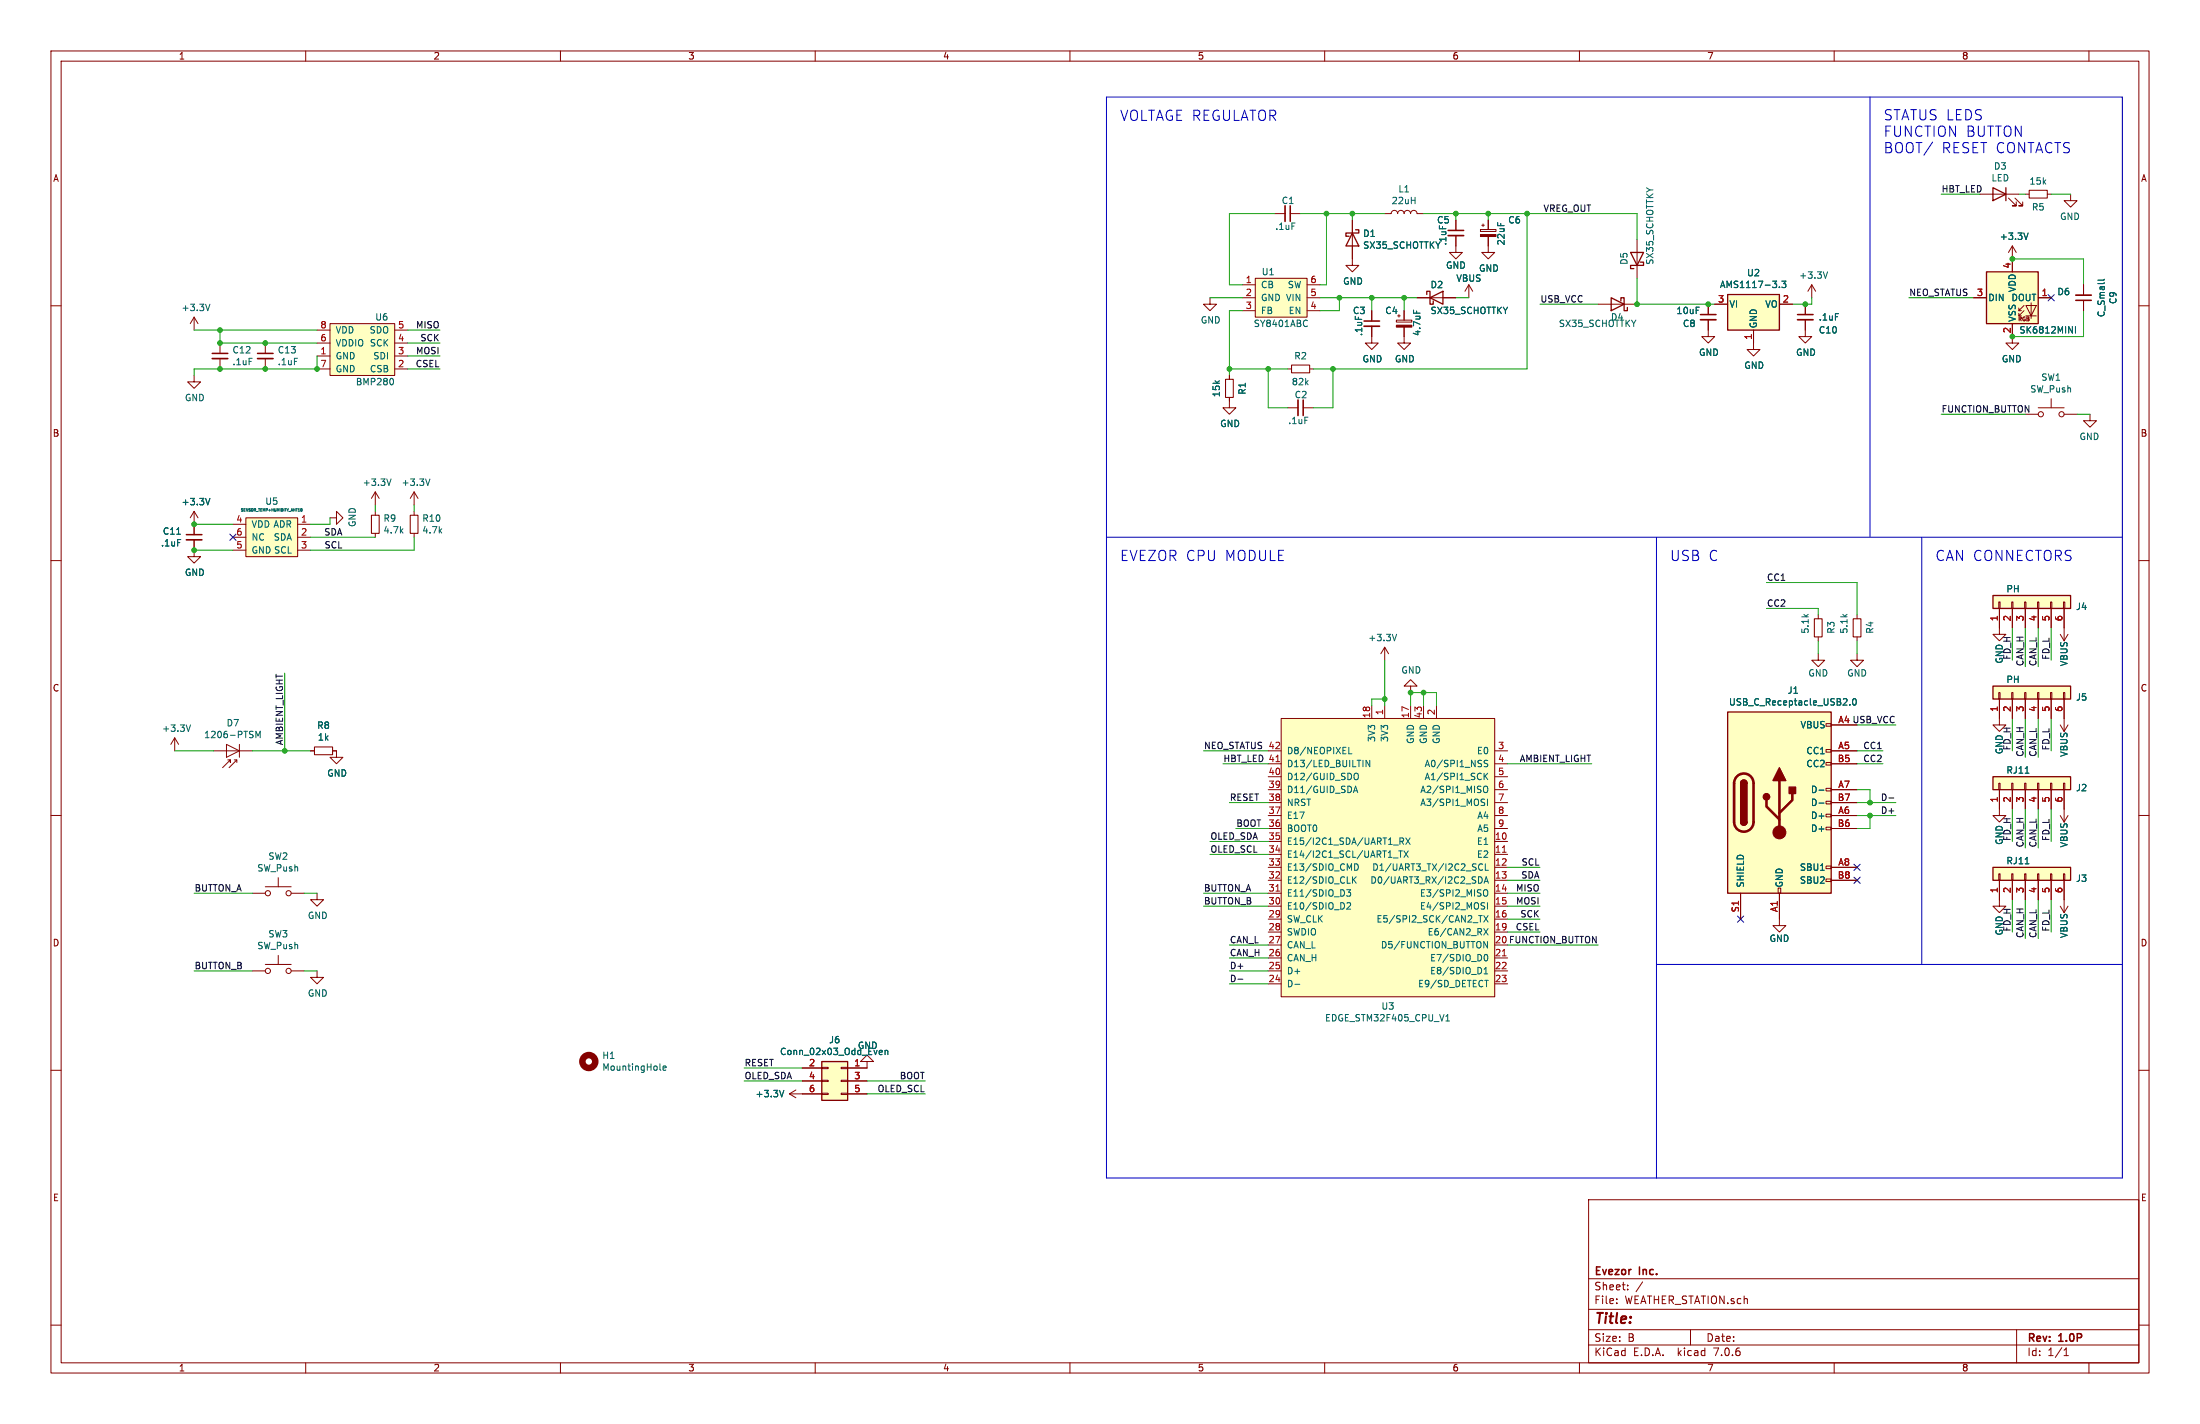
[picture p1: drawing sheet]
EESchema Schematic File Version 4
EELAYER 30 0
EELAYER END
$Descr B 17000 11000
encoding utf-8
Sheet 1 1
Title ""
Date ""
Rev "1.0P"
Comp "Evezor Inc."
Comment1 ""
Comment2 ""
Comment3 ""
Comment4 ""
$EndDescr
Wire Wire Line
	11800 2850 11800 1650
Wire Wire Line
	10250 2200 10250 1650
Wire Wire Line
	9500 2200 9500 1650
Wire Wire Line
	10200 2200 10250 2200
Wire Wire Line
	10300 2850 11800 2850
Wire Wire Line
	10300 3150 10300 2850
Wire Wire Line
	10150 3150 10300 3150
Connection ~ 10300 2850
Wire Wire Line
	10150 2850 10300 2850
Wire Wire Line
	11500 1650 11800 1650
$Comp
L power:+3.3V #PWR0101
U 1 1
P 14000 2300
F 0 "#PWR0101" H 14000 2150 50  0001 C CNN
F 1 "+3.3V" H 14015 2473 50  0000 C CNN
F 2 "" H 14000 2300 50  0001 C CNN
F 3 "" H 14000 2300 50  0001 C CNN
	1    14000 2300
	1    0    0    -1  
$EndComp
Wire Wire Line
	11500 1650 11500 1700
Connection ~ 11500 1650
Wire Wire Line
	11250 1650 11500 1650
Wire Wire Line
	11250 1650 11250 1700
Connection ~ 11250 1650
Wire Wire Line
	11000 1650 11250 1650
Wire Wire Line
	10250 1650 10450 1650
Wire Wire Line
	10450 1650 10700 1650
Connection ~ 10450 1650
Wire Wire Line
	10450 1700 10450 1650
Connection ~ 10250 1650
Wire Wire Line
	10050 1650 10250 1650
Wire Wire Line
	9500 1650 9850 1650
Wire Wire Line
	9600 2200 9500 2200
Wire Wire Line
	9350 2300 9600 2300
$Comp
L power:GND #PWR0102
U 1 1
P 9350 2300
F 0 "#PWR0102" H 9350 2050 50  0001 C CNN
F 1 "GND" H 9355 2127 50  0000 C CNN
F 2 "" H 9350 2300 50  0001 C CNN
F 3 "" H 9350 2300 50  0001 C CNN
	1    9350 2300
	1    0    0    -1  
$EndComp
$Comp
L power:GND #PWR0103
U 1 1
P 10450 2000
F 0 "#PWR0103" H 10450 1750 50  0001 C CNN
F 1 "GND" H 10455 1827 50  0000 C CNN
F 2 "" H 10450 2000 50  0001 C CNN
F 3 "" H 10450 2000 50  0001 C CNN
	1    10450 2000
	1    0    0    -1  
$EndComp
$Comp
L power:GND #PWR0104
U 1 1
P 11500 1900
F 0 "#PWR0104" H 11500 1650 50  0001 C CNN
F 1 "GND" H 11505 1727 50  0000 C CNN
F 2 "" H 11500 1900 50  0001 C CNN
F 3 "" H 11500 1900 50  0001 C CNN
	1    11500 1900
	1    0    0    -1  
$EndComp
$Comp
L power:GND #PWR0105
U 1 1
P 11250 1900
F 0 "#PWR0105" H 11250 1650 50  0001 C CNN
F 1 "GND" H 11250 1750 50  0000 C CNN
F 2 "" H 11250 1900 50  0001 C CNN
F 3 "" H 11250 1900 50  0001 C CNN
	1    11250 1900
	1    0    0    -1  
$EndComp
Wire Wire Line
	9800 2850 9500 2850
Wire Wire Line
	9800 3150 9800 2850
Wire Wire Line
	9950 3150 9800 3150
$Comp
L power:GND #PWR0106
U 1 1
P 9500 3100
F 0 "#PWR0106" H 9500 2850 50  0001 C CNN
F 1 "GND" H 9505 2927 50  0000 C CNN
F 2 "" H 9500 3100 50  0001 C CNN
F 3 "" H 9500 3100 50  0001 C CNN
	1    9500 3100
	1    0    0    -1  
$EndComp
Wire Wire Line
	9500 2850 9500 2900
Wire Wire Line
	9500 2400 9600 2400
Connection ~ 9500 2850
Wire Wire Line
	9500 2850 9500 2400
Connection ~ 9800 2850
Wire Wire Line
	9950 2850 9800 2850
$Comp
L power:GND #PWR0107
U 1 1
P 10850 2600
F 0 "#PWR0107" H 10850 2350 50  0001 C CNN
F 1 "GND" H 10855 2427 50  0000 C CNN
F 2 "" H 10850 2600 50  0001 C CNN
F 3 "" H 10850 2600 50  0001 C CNN
	1    10850 2600
	1    0    0    -1  
$EndComp
$Comp
L power:GND #PWR0108
U 1 1
P 10600 2600
F 0 "#PWR0108" H 10600 2350 50  0001 C CNN
F 1 "GND" H 10605 2427 50  0000 C CNN
F 2 "" H 10600 2600 50  0001 C CNN
F 3 "" H 10600 2600 50  0001 C CNN
	1    10600 2600
	1    0    0    -1  
$EndComp
$Comp
L Device:C_Small C5
U 1 1
P 11250 1800
F 0 "C5" H 11100 1900 50  0000 L CNN
F 1 ".1uF" V 11150 1700 50  0000 L CNN
F 2 "Capacitor_SMD:C_0603_1608Metric" H 11250 1800 50  0001 C CNN
F 3 "~" H 11250 1800 50  0001 C CNN
	1    11250 1800
	1    0    0    -1  
$EndComp
Wire Wire Line
	10600 2300 10600 2400
Connection ~ 10600 2300
Wire Wire Line
	10850 2300 10600 2300
Wire Wire Line
	10850 2300 10850 2400
$Comp
L Evezor_Library:REGULATOR_VOLTAGE_HT7463A U1
U 1 1
P 9900 2300
F 0 "U1" H 9800 2500 50  0000 C CNN
F 1 "SY8401ABC" H 9900 2100 50  0000 C CNN
F 2 "Package_TO_SOT_SMD:SOT-23-6" H 9850 2300 50  0001 C CNN
F 3 "" H 9850 2300 50  0001 C CNN
	1    9900 2300
	1    0    0    -1  
$EndComp
$Comp
L Device:CP_Small C6
U 1 1
P 11500 1800
F 0 "C6" H 11650 1900 50  0000 L CNN
F 1 "22uF" V 11600 1700 50  0000 L CNN
F 2 "Capacitor_SMD:C_0805_2012Metric" H 11500 1800 50  0001 C CNN
F 3 "~" H 11500 1800 50  0001 C CNN
	1    11500 1800
	1    0    0    -1  
$EndComp
$Comp
L Device:R_Small R1
U 1 1
P 9500 3000
F 0 "R1" V 9400 3000 50  0000 C CNN
F 1 "15k" V 9600 3000 50  0000 C CNN
F 2 "Resistor_SMD:R_0603_1608Metric" H 9500 3000 50  0001 C CNN
F 3 "~" H 9500 3000 50  0001 C CNN
	1    9500 3000
	-1   0    0    1   
$EndComp
$Comp
L Device:C_Small C2
U 1 1
P 10050 3150
F 0 "C2" V 9950 3100 50  0000 L CNN
F 1 ".1uF" V 10150 3050 50  0000 L CNN
F 2 "Capacitor_SMD:C_0603_1608Metric" H 10050 3150 50  0001 C CNN
F 3 "~" H 10050 3150 50  0001 C CNN
	1    10050 3150
	0    1    1    0   
$EndComp
$Comp
L Device:R_Small R2
U 1 1
P 10050 2850
F 0 "R2" V 9950 2850 50  0000 C CNN
F 1 "82k" V 10150 2850 50  0000 C CNN
F 2 "Resistor_SMD:R_0603_1608Metric" H 10050 2850 50  0001 C CNN
F 3 "~" H 10050 2850 50  0001 C CNN
	1    10050 2850
	0    1    1    0   
$EndComp
$Comp
L Device:C_Small C1
U 1 1
P 9950 1650
F 0 "C1" V 9850 1600 50  0000 L CNN
F 1 ".1uF" V 10050 1550 50  0000 L CNN
F 2 "Capacitor_SMD:C_0603_1608Metric" H 9950 1650 50  0001 C CNN
F 3 "~" H 9950 1650 50  0001 C CNN
	1    9950 1650
	0    1    1    0   
$EndComp
$Comp
L Device:CP_Small C4
U 1 1
P 10850 2500
F 0 "C4" H 10700 2600 50  0000 L CNN
F 1 "4.7uF" V 10950 2400 50  0000 L CNN
F 2 "Capacitor_SMD:C_0805_2012Metric" H 10850 2500 50  0001 C CNN
F 3 "~" H 10850 2500 50  0001 C CNN
	1    10850 2500
	1    0    0    -1  
$EndComp
$Comp
L Device:C_Small C3
U 1 1
P 10600 2500
F 0 "C3" H 10450 2600 50  0000 L CNN
F 1 ".1uF" V 10500 2400 50  0000 L CNN
F 2 "Capacitor_SMD:C_0603_1608Metric" H 10600 2500 50  0001 C CNN
F 3 "~" H 10600 2500 50  0001 C CNN
	1    10600 2500
	1    0    0    -1  
$EndComp
$Comp
L Device:L L1
U 1 1
P 10850 1650
F 0 "L1" V 11040 1650 50  0000 C CNN
F 1 "22uH" V 10949 1650 50  0000 C CNN
F 2 "EvezorLIB:INDUCTOR_7.5X6.6_GCDA0630-220MC" H 10850 1650 50  0001 C CNN
F 3 "~" H 10850 1650 50  0001 C CNN
	1    10850 1650
	0    -1   -1   0   
$EndComp
$Comp
L Device:D_Schottky D1
U 1 1
P 10450 1850
F 0 "D1" V 10404 1929 50  0000 L CNN
F 1 "SX35_SCHOTTKY" V 10495 1929 50  0000 L CNN
F 2 "Diode_SMD:D_SMA" H 10450 1850 50  0001 C CNN
F 3 "~" H 10450 1850 50  0001 C CNN
	1    10450 1850
	0    1    1    0   
$EndComp
Wire Wire Line
	10850 2300 10950 2300
Connection ~ 10850 2300
$Comp
L Regulator_Linear:AMS1117-3.3 U2
U 1 1
P 13550 2350
F 0 "U2" H 13550 2592 50  0000 C CNN
F 1 "AMS1117-3.3" H 13550 2501 50  0000 C CNN
F 2 "Package_TO_SOT_SMD:SOT-223-3_TabPin2" H 13550 2550 50  0001 C CNN
F 3 "http://www.advanced-monolithic.com/pdf/ds1117.pdf" H 13650 2100 50  0001 C CNN
	1    13550 2350
	1    0    0    -1  
$EndComp
Wire Wire Line
	13850 2350 13950 2350
Wire Wire Line
	14000 2350 14000 2300
$Comp
L power:GND #PWR0110
U 1 1
P 13550 2650
F 0 "#PWR0110" H 13550 2400 50  0001 C CNN
F 1 "GND" H 13555 2477 50  0000 C CNN
F 2 "" H 13550 2650 50  0001 C CNN
F 3 "" H 13550 2650 50  0001 C CNN
	1    13550 2650
	1    0    0    -1  
$EndComp
Wire Wire Line
	10200 2300 10350 2300
Wire Wire Line
	10900 5350 10900 5450
Wire Wire Line
	11000 5450 11000 5350
Connection ~ 11000 5350
Wire Wire Line
	11000 5350 10900 5350
Wire Wire Line
	11100 5450 11100 5350
Wire Wire Line
	11100 5350 11000 5350
$Comp
L power:GND #PWR0113
U 1 1
P 10900 5350
F 0 "#PWR0113" H 10900 5100 50  0001 C CNN
F 1 "GND" H 10905 5177 50  0000 C CNN
F 2 "" H 10900 5350 50  0001 C CNN
F 3 "" H 10900 5350 50  0001 C CNN
	1    10900 5350
	1    0    0    1   
$EndComp
Connection ~ 10900 5350
Wire Wire Line
	10700 5100 10700 5400
Wire Wire Line
	10600 5450 10600 5400
Wire Wire Line
	10600 5400 10700 5400
Connection ~ 10700 5400
Wire Wire Line
	10700 5400 10700 5450
$Comp
L power:+3.3V #PWR0114
U 1 1
P 10700 5100
F 0 "#PWR0114" H 10700 4950 50  0001 C CNN
F 1 "+3.3V" H 10715 5273 50  0000 C CNN
F 2 "" H 10700 5100 50  0001 C CNN
F 3 "" H 10700 5100 50  0001 C CNN
	1    10700 5100
	-1   0    0    -1  
$EndComp
Text Label 9500 7400 0    50   ~ 0
CAN_H
Text Label 9500 7300 0    50   ~ 0
CAN_L
Wire Wire Line
	9800 7400 9500 7400
Wire Wire Line
	9800 7300 9500 7300
$Comp
L Connector_Generic:Conn_01x06 J2
U 1 1
P 15650 6050
F 0 "J2" V 15614 5662 50  0000 R CNN
F 1 "RJ11" V 15750 6200 50  0000 R CNN
F 2 "EvezorLIB:RJ11_C189747_Horizontal" H 15650 6050 50  0001 C CNN
F 3 "~" H 15650 6050 50  0001 C CNN
	1    15650 6050
	0    -1   -1   0   
$EndComp
Text Label 15650 6550 1    50   ~ 0
CAN_H
Text Label 15750 6550 1    50   ~ 0
CAN_L
Wire Wire Line
	15650 6250 15650 6550
Wire Wire Line
	15750 6250 15750 6550
$Comp
L power:GND #PWR0117
U 1 1
P 15450 6250
F 0 "#PWR0117" H 15450 6000 50  0001 C CNN
F 1 "GND" V 15450 6050 50  0000 C CNN
F 2 "" H 15450 6250 50  0001 C CNN
F 3 "" H 15450 6250 50  0001 C CNN
	1    15450 6250
	1    0    0    -1  
$EndComp
$Comp
L Connector_Generic:Conn_01x06 J3
U 1 1
P 15650 6750
F 0 "J3" V 15614 6362 50  0000 R CNN
F 1 "RJ11" V 15750 6900 50  0000 R CNN
F 2 "EvezorLIB:RJ11_C189747_Horizontal" H 15650 6750 50  0001 C CNN
F 3 "~" H 15650 6750 50  0001 C CNN
	1    15650 6750
	0    -1   -1   0   
$EndComp
Text Label 15650 7250 1    50   ~ 0
CAN_H
Text Label 15750 7250 1    50   ~ 0
CAN_L
Wire Wire Line
	15650 6950 15650 7250
Wire Wire Line
	15750 6950 15750 7250
$Comp
L power:GND #PWR0119
U 1 1
P 15450 6950
F 0 "#PWR0119" H 15450 6700 50  0001 C CNN
F 1 "GND" V 15450 6750 50  0000 C CNN
F 2 "" H 15450 6950 50  0001 C CNN
F 3 "" H 15450 6950 50  0001 C CNN
	1    15450 6950
	1    0    0    -1  
$EndComp
$Comp
L Connector_Generic:Conn_01x06 J4
U 1 1
P 15650 4650
F 0 "J4" V 15614 4262 50  0000 R CNN
F 1 "PH" V 15750 4800 50  0000 R CNN
F 2 "Connector_JST:JST_PH_B6B-PH-K_1x06_P2.00mm_Vertical" H 15650 4650 50  0001 C CNN
F 3 "~" H 15650 4650 50  0001 C CNN
	1    15650 4650
	0    -1   -1   0   
$EndComp
Text Label 15650 5150 1    50   ~ 0
CAN_H
Text Label 15750 5150 1    50   ~ 0
CAN_L
Wire Wire Line
	15650 4850 15650 5150
Wire Wire Line
	15750 4850 15750 5150
$Comp
L power:GND #PWR0121
U 1 1
P 15450 4850
F 0 "#PWR0121" H 15450 4600 50  0001 C CNN
F 1 "GND" V 15450 4650 50  0000 C CNN
F 2 "" H 15450 4850 50  0001 C CNN
F 3 "" H 15450 4850 50  0001 C CNN
	1    15450 4850
	1    0    0    -1  
$EndComp
$Comp
L Connector_Generic:Conn_01x06 J5
U 1 1
P 15650 5350
F 0 "J5" V 15614 4962 50  0000 R CNN
F 1 "PH" V 15750 5500 50  0000 R CNN
F 2 "Connector_JST:JST_PH_B6B-PH-K_1x06_P2.00mm_Vertical" H 15650 5350 50  0001 C CNN
F 3 "~" H 15650 5350 50  0001 C CNN
	1    15650 5350
	0    -1   -1   0   
$EndComp
Text Label 15650 5850 1    50   ~ 0
CAN_H
Text Label 15750 5850 1    50   ~ 0
CAN_L
Wire Wire Line
	15650 5550 15650 5850
Wire Wire Line
	15750 5550 15750 5850
$Comp
L power:GND #PWR0123
U 1 1
P 15450 5550
F 0 "#PWR0123" H 15450 5300 50  0001 C CNN
F 1 "GND" V 15450 5350 50  0000 C CNN
F 2 "" H 15450 5550 50  0001 C CNN
F 3 "" H 15450 5550 50  0001 C CNN
	1    15450 5550
	1    0    0    -1  
$EndComp
Text Label 15550 6500 1    50   ~ 0
FD_H
Text Label 15850 6500 1    50   ~ 0
FD_L
Wire Wire Line
	15550 6250 15550 6500
Wire Wire Line
	15850 6250 15850 6500
Text Label 15550 5100 1    50   ~ 0
FD_H
Text Label 15850 5100 1    50   ~ 0
FD_L
Wire Wire Line
	15550 4850 15550 5100
Wire Wire Line
	15850 4850 15850 5100
Text Label 15550 5800 1    50   ~ 0
FD_H
Text Label 15850 5800 1    50   ~ 0
FD_L
Wire Wire Line
	15550 5550 15550 5800
Wire Wire Line
	15850 5550 15850 5800
Text Label 15550 7200 1    50   ~ 0
FD_H
Text Label 15850 7200 1    50   ~ 0
FD_L
Wire Wire Line
	15550 6950 15550 7200
Wire Wire Line
	15850 6950 15850 7200
$Comp
L Device:LED D3
U 1 1
P 15450 1500
F 0 "D3" H 15443 1716 50  0000 C CNN
F 1 "LED" H 15443 1625 50  0000 C CNN
F 2 "LED_SMD:LED_0603_1608Metric" H 15450 1500 50  0001 C CNN
F 3 "~" H 15450 1500 50  0001 C CNN
	1    15450 1500
	-1   0    0    -1  
$EndComp
$Comp
L Device:R_Small R5
U 1 1
P 15750 1500
F 0 "R5" V 15650 1500 50  0000 C CNN
F 1 "15k" V 15850 1500 50  0000 C CNN
F 2 "Resistor_SMD:R_0603_1608Metric" H 15750 1500 50  0001 C CNN
F 3 "~" H 15750 1500 50  0001 C CNN
	1    15750 1500
	0    1    -1   0   
$EndComp
$Comp
L power:GND #PWR0133
U 1 1
P 16000 1500
F 0 "#PWR0133" H 16000 1250 50  0001 C CNN
F 1 "GND" H 16005 1327 50  0000 C CNN
F 2 "" H 16000 1500 50  0001 C CNN
F 3 "" H 16000 1500 50  0001 C CNN
	1    16000 1500
	-1   0    0    -1  
$EndComp
Wire Wire Line
	15600 1500 15650 1500
Wire Wire Line
	15850 1500 16000 1500
Wire Wire Line
	10200 2400 10350 2400
Wire Wire Line
	10350 2400 10350 2300
Connection ~ 10350 2300
Wire Wire Line
	10350 2300 10600 2300
$Comp
L power:GND #PWR0129
U 1 1
P 16150 3200
F 0 "#PWR0129" H 16150 2950 50  0001 C CNN
F 1 "GND" H 16155 3027 50  0000 C CNN
F 2 "" H 16150 3200 50  0001 C CNN
F 3 "" H 16150 3200 50  0001 C CNN
	1    16150 3200
	-1   0    0    -1  
$EndComp
$Comp
L Switch:SW_Push SW1
U 1 1
P 15850 3200
F 0 "SW1" H 15850 3485 50  0000 C CNN
F 1 "SW_Push" H 15850 3394 50  0000 C CNN
F 2 "EvezorLIB:SWITCH_2x3_SMD_TACTILE_GREEN" H 15850 3400 50  0001 C CNN
F 3 "~" H 15850 3400 50  0001 C CNN
	1    15850 3200
	1    0    0    -1  
$EndComp
Wire Wire Line
	16050 3200 16150 3200
Text Label 5750 8250 0    50   ~ 0
RESET
$Comp
L power:+3.3V #PWR0130
U 1 1
P 15550 2000
F 0 "#PWR0130" H 15550 1850 50  0001 C CNN
F 1 "+3.3V" H 15565 2173 50  0000 C CNN
F 2 "" H 15550 2000 50  0001 C CNN
F 3 "" H 15550 2000 50  0001 C CNN
	1    15550 2000
	1    0    0    -1  
$EndComp
$Comp
L power:GND #PWR0131
U 1 1
P 15550 2600
F 0 "#PWR0131" H 15550 2350 50  0001 C CNN
F 1 "GND" H 15555 2427 50  0000 C CNN
F 2 "" H 15550 2600 50  0001 C CNN
F 3 "" H 15550 2600 50  0001 C CNN
	1    15550 2600
	-1   0    0    -1  
$EndComp
Text Label 14750 2300 0    50   ~ 0
NEO_STATUS
Wire Wire Line
	15250 2300 14750 2300
Text Label 9300 5800 0    50   ~ 0
NEO_STATUS
$Comp
L Device:C_Small C9
U 1 1
P 16100 2300
F 0 "C9" V 15871 2300 50  0000 C CNN
F 1 "C_Small" V 15962 2300 50  0000 C CNN
F 2 "Capacitor_SMD:C_0603_1608Metric" H 16100 2300 50  0001 C CNN
F 3 "~" H 16100 2300 50  0001 C CNN
	1    16100 2300
	-1   0    0    1   
$EndComp
$Comp
L Device:D_Schottky D2
U 1 1
P 11100 2300
F 0 "D2" H 11050 2400 50  0000 L CNN
F 1 "SX35_SCHOTTKY" H 11050 2200 50  0000 L CNN
F 2 "Diode_SMD:D_SMA" H 11100 2300 50  0001 C CNN
F 3 "~" H 11100 2300 50  0001 C CNN
	1    11100 2300
	1    0    0    -1  
$EndComp
Wire Wire Line
	11250 2300 11350 2300
$Comp
L Connector:USB_C_Receptacle_USB2.0 J1
U 1 1
P 13750 6200
F 0 "J1" H 13857 7067 50  0000 C CNN
F 1 "USB_C_Receptacle_USB2.0" H 13857 6976 50  0000 C CNN
F 2 "EvezorLIB:USB_C_Receptacle_HRO_TYPE-C-31-M-12" H 13900 6200 50  0001 C CNN
F 3 "https://www.usb.org/sites/default/files/documents/usb_type-c.zip" H 13900 6200 50  0001 C CNN
	1    13750 6200
	1    0    0    -1  
$EndComp
Text Label 9500 7600 0    50   ~ 0
D-
Wire Wire Line
	9500 7500 9800 7500
Wire Wire Line
	9500 7600 9800 7600
Text Label 14650 6200 2    50   ~ 0
D-
Text Label 9500 7500 0    50   ~ 0
D+
Text Label 14650 6300 2    50   ~ 0
D+
Wire Wire Line
	14350 6300 14450 6300
Wire Wire Line
	14350 6200 14450 6200
Wire Wire Line
	14350 6100 14450 6100
Wire Wire Line
	14450 6100 14450 6200
Connection ~ 14450 6200
Wire Wire Line
	14450 6200 14650 6200
Wire Wire Line
	14450 6300 14450 6400
Wire Wire Line
	14450 6400 14350 6400
Connection ~ 14450 6300
Wire Wire Line
	14450 6300 14650 6300
NoConn ~ 14350 6800
NoConn ~ 14350 6700
$Comp
L Device:R_Small R3
U 1 1
P 14050 4850
F 0 "R3" V 14150 4800 50  0000 L CNN
F 1 "5.1k" V 13950 4800 50  0000 L CNN
F 2 "Resistor_SMD:R_0603_1608Metric" H 14050 4850 50  0001 C CNN
F 3 "~" H 14050 4850 50  0001 C CNN
	1    14050 4850
	1    0    0    -1  
$EndComp
Text Label 14550 5800 2    50   ~ 0
CC1
Text Label 14550 5900 2    50   ~ 0
CC2
Wire Wire Line
	14350 5900 14550 5900
Wire Wire Line
	14550 5800 14350 5800
Text Label 13650 4500 0    50   ~ 0
CC1
Text Label 13650 4700 0    50   ~ 0
CC2
$Comp
L Device:R_Small R4
U 1 1
P 14350 4850
F 0 "R4" V 14450 4800 50  0000 L CNN
F 1 "5.1k" V 14250 4800 50  0000 L CNN
F 2 "Resistor_SMD:R_0603_1608Metric" H 14350 4850 50  0001 C CNN
F 3 "~" H 14350 4850 50  0001 C CNN
	1    14350 4850
	1    0    0    -1  
$EndComp
Wire Wire Line
	13650 4700 14050 4700
Wire Wire Line
	14050 4700 14050 4750
Wire Wire Line
	13650 4500 14350 4500
Wire Wire Line
	14350 4500 14350 4750
$Comp
L power:GND #PWR0112
U 1 1
P 13750 7100
F 0 "#PWR0112" H 13750 6850 50  0001 C CNN
F 1 "GND" H 13750 6950 50  0000 C CNN
F 2 "" H 13750 7100 50  0001 C CNN
F 3 "" H 13750 7100 50  0001 C CNN
	1    13750 7100
	1    0    0    -1  
$EndComp
$Comp
L power:GND #PWR0115
U 1 1
P 14050 5050
F 0 "#PWR0115" H 14050 4800 50  0001 C CNN
F 1 "GND" H 14050 4900 50  0000 C CNN
F 2 "" H 14050 5050 50  0001 C CNN
F 3 "" H 14050 5050 50  0001 C CNN
	1    14050 5050
	1    0    0    -1  
$EndComp
$Comp
L power:GND #PWR0116
U 1 1
P 14350 5050
F 0 "#PWR0116" H 14350 4800 50  0001 C CNN
F 1 "GND" H 14350 4900 50  0000 C CNN
F 2 "" H 14350 5050 50  0001 C CNN
F 3 "" H 14350 5050 50  0001 C CNN
	1    14350 5050
	1    0    0    -1  
$EndComp
Wire Wire Line
	14050 4950 14050 5050
Wire Wire Line
	14350 4950 14350 5050
Text Label 14650 5600 2    50   ~ 0
USB_VCC
Wire Wire Line
	14350 5600 14650 5600
Text Label 11900 2350 0    50   ~ 0
USB_VCC
Wire Wire Line
	11900 2350 12350 2350
Wire Wire Line
	11800 1650 12650 1650
Wire Wire Line
	12650 1650 12650 1850
Connection ~ 11800 1650
Text Label 12300 1650 2    50   ~ 0
VREG_OUT
Text Label 9450 5900 0    50   ~ 0
HBT_LED
Text Label 15000 1500 0    50   ~ 0
HBT_LED
Wire Wire Line
	9800 5800 9300 5800
$Comp
L Device:D_Schottky D5
U 1 1
P 12650 2000
F 0 "D5" H 12600 2100 50  0000 L CNN
F 1 "SX35_SCHOTTKY" H 12600 1900 50  0000 L CNN
F 2 "Diode_SMD:D_SMA" H 12650 2000 50  0001 C CNN
F 3 "~" H 12650 2000 50  0001 C CNN
	1    12650 2000
	0    -1   -1   0   
$EndComp
$Comp
L Device:D_Schottky D4
U 1 1
P 12500 2350
F 0 "D4" H 12450 2450 50  0000 L CNN
F 1 "SX35_SCHOTTKY" H 12350 2500 50  0000 L CNN
F 2 "Diode_SMD:D_SMA" H 12500 2350 50  0001 C CNN
F 3 "~" H 12500 2350 50  0001 C CNN
	1    12500 2350
	-1   0    0    1   
$EndComp
Wire Wire Line
	12650 2150 12650 2350
$Comp
L power:GND #PWR0128
U 1 1
P 6700 8250
F 0 "#PWR0128" H 6700 8000 50  0001 C CNN
F 1 "GND" H 6705 8077 50  0000 C CNN
F 2 "" H 6700 8250 50  0001 C CNN
F 3 "" H 6700 8250 50  0001 C CNN
	1    6700 8250
	1    0    0    1   
$EndComp
Text Label 9500 6200 0    50   ~ 0
RESET
Wire Wire Line
	9500 6200 9800 6200
Text Label 7150 8350 2    50   ~ 0
BOOT
Text Label 9550 6400 0    50   ~ 0
BOOT
Wire Wire Line
	9550 6400 9800 6400
Text Label 15000 3200 0    50   ~ 0
FUNCTION_BUTTON
$Comp
L Evezor_Library:EDGE_STM32F405_CPU_V1 U3
U 1 1
P 10800 6100
F 0 "U3" H 10875 4427 50  0000 C CNN
F 1 "EDGE_STM32F405_CPU_V1" H 10875 4336 50  0000 C CNN
F 2 "EvezorLIB:EDGE_STAMP" H 10350 4450 50  0001 C CNN
F 3 "" H 10800 6100 50  0001 C CNN
	1    10800 6100
	-1   0    0    -1  
$EndComp
Wire Wire Line
	11650 7300 12350 7300
Wire Wire Line
	15000 3200 15650 3200
Text Label 12350 7300 2    50   ~ 0
FUNCTION_BUTTON
$Comp
L power:+3.3V #PWR0135
U 1 1
P 6200 8450
F 0 "#PWR0135" H 6200 8300 50  0001 C CNN
F 1 "+3.3V" V 6200 8700 50  0000 C CNN
F 2 "" H 6200 8450 50  0001 C CNN
F 3 "" H 6200 8450 50  0001 C CNN
	1    6200 8450
	0    -1   1    0   
$EndComp
$Comp
L Device:C_Small C10
U 1 1
P 13950 2450
F 0 "C10" H 14050 2350 50  0000 L CNN
F 1 ".1uF" H 14050 2450 50  0000 L CNN
F 2 "Capacitor_SMD:C_0603_1608Metric" H 13950 2450 50  0001 C CNN
F 3 "~" H 13950 2450 50  0001 C CNN
	1    13950 2450
	1    0    0    -1  
$EndComp
Connection ~ 13950 2350
Wire Wire Line
	13950 2350 14000 2350
$Comp
L Device:C_Small C8
U 1 1
P 13200 2450
F 0 "C8" H 13000 2400 50  0000 L CNN
F 1 "10uF" H 12950 2500 50  0000 L CNN
F 2 "Capacitor_SMD:C_0805_2012Metric" H 13200 2450 50  0001 C CNN
F 3 "~" H 13200 2450 50  0001 C CNN
	1    13200 2450
	1    0    0    -1  
$EndComp
Connection ~ 13200 2350
Wire Wire Line
	13200 2350 13250 2350
$Comp
L power:GND #PWR0136
U 1 1
P 13200 2550
F 0 "#PWR0136" H 13200 2300 50  0001 C CNN
F 1 "GND" H 13205 2377 50  0000 C CNN
F 2 "" H 13200 2550 50  0001 C CNN
F 3 "" H 13200 2550 50  0001 C CNN
	1    13200 2550
	1    0    0    -1  
$EndComp
$Comp
L power:GND #PWR0137
U 1 1
P 13950 2550
F 0 "#PWR0137" H 13950 2300 50  0001 C CNN
F 1 "GND" H 13955 2377 50  0000 C CNN
F 2 "" H 13950 2550 50  0001 C CNN
F 3 "" H 13950 2550 50  0001 C CNN
	1    13950 2550
	1    0    0    -1  
$EndComp
Wire Wire Line
	12650 2350 13200 2350
Connection ~ 12650 2350
Wire Wire Line
	15000 1500 15300 1500
NoConn ~ 13450 7100
Wire Wire Line
	9450 5900 9800 5900
$Comp
L LED:SK6812MINI D6
U 1 1
P 15550 2300
F 0 "D6" H 15894 2346 50  0000 L CNN
F 1 "SK6812MINI" H 15600 2050 50  0000 L CNN
F 2 "LED_SMD:LED_SK6812MINI_PLCC4_3.5x3.5mm_P1.75mm" H 15600 2000 50  0001 L TNN
F 3 "https://cdn-shop.adafruit.com/product-files/2686/SK6812MINI_REV.01-1-2.pdf" H 15650 1925 50  0001 L TNN
	1    15550 2300
	1    0    0    -1  
$EndComp
NoConn ~ 15850 2300
Wire Wire Line
	15550 2000 16100 2000
Wire Wire Line
	16100 2000 16100 2200
Connection ~ 15550 2000
Wire Wire Line
	15550 2600 16100 2600
Wire Wire Line
	16100 2600 16100 2400
Connection ~ 15550 2600
$Comp
L power:VBUS #PWR0109
U 1 1
P 11350 2300
F 0 "#PWR0109" H 11350 2150 50  0001 C CNN
F 1 "VBUS" H 11350 2450 50  0000 C CNN
F 2 "" H 11350 2300 50  0001 C CNN
F 3 "" H 11350 2300 50  0001 C CNN
	1    11350 2300
	1    0    0    -1  
$EndComp
$Comp
L power:VBUS #PWR0118
U 1 1
P 15950 4850
F 0 "#PWR0118" H 15950 4700 50  0001 C CNN
F 1 "VBUS" V 15950 5050 50  0000 C CNN
F 2 "" H 15950 4850 50  0001 C CNN
F 3 "" H 15950 4850 50  0001 C CNN
	1    15950 4850
	-1   0    0    1   
$EndComp
$Comp
L power:VBUS #PWR0120
U 1 1
P 15950 5550
F 0 "#PWR0120" H 15950 5400 50  0001 C CNN
F 1 "VBUS" V 15950 5750 50  0000 C CNN
F 2 "" H 15950 5550 50  0001 C CNN
F 3 "" H 15950 5550 50  0001 C CNN
	1    15950 5550
	-1   0    0    1   
$EndComp
$Comp
L power:VBUS #PWR0122
U 1 1
P 15950 6250
F 0 "#PWR0122" H 15950 6100 50  0001 C CNN
F 1 "VBUS" V 15950 6450 50  0000 C CNN
F 2 "" H 15950 6250 50  0001 C CNN
F 3 "" H 15950 6250 50  0001 C CNN
	1    15950 6250
	-1   0    0    1   
$EndComp
$Comp
L power:VBUS #PWR0124
U 1 1
P 15950 6950
F 0 "#PWR0124" H 15950 6800 50  0001 C CNN
F 1 "VBUS" V 15950 7150 50  0000 C CNN
F 2 "" H 15950 6950 50  0001 C CNN
F 3 "" H 15950 6950 50  0001 C CNN
	1    15950 6950
	-1   0    0    1   
$EndComp
Wire Notes Line
	16400 750  16400 9100
Wire Notes Line
	12800 9100 12800 4150
Wire Notes Line
	14450 750  14450 4150
Wire Notes Line
	8550 9100 8550 750 
Wire Notes Line
	8550 750  16400 750 
Wire Notes Line
	8550 9100 16400 9100
Wire Notes Line
	8550 4150 16400 4150
Text Notes 8650 4350 0    79   ~ 0
EVEZOR CPU MODULE
Text Notes 12900 4350 0    79   ~ 0
USB C
Text Notes 14950 4350 0    79   ~ 0
CAN CONNECTORS
Wire Notes Line
	16400 7450 12800 7450
Text Notes 14550 1200 0    79   ~ 0
STATUS LEDS \nFUNCTION BUTTON\nBOOT/ RESET CONTACTS
Text Notes 8650 950  0    79   ~ 0
VOLTAGE REGULATOR
Wire Notes Line
	14850 4150 14850 7450
$Comp
L Evezor_Library:BAROMETER_ALTIMETER_PRESSURE_BOSCH_BMP280 U6
U 1 1
P 2800 2700
F 0 "U6" H 2950 2950 50  0000 C CNN
F 1 "BMP280" H 2900 2450 50  0000 C CNN
F 2 "EvezorLIB:BOSCH_BMP280_PRESSURE_ALTIMETER" H 2800 2200 50  0001 C CNN
F 3 "https://www.bosch-sensortec.com/media/boschsensortec/downloads/datasheets/bst-bmp280-ds001.pdf" H 2800 2200 50  0001 C CNN
	1    2800 2700
	1    0    0    -1  
$EndComp
$Comp
L Device:C_Small C13
U 1 1
P 2050 2750
F 0 "C13" H 2142 2796 50  0000 L CNN
F 1 ".1uF" H 2142 2705 50  0000 L CNN
F 2 "Capacitor_SMD:C_0603_1608Metric" H 2050 2750 50  0001 C CNN
F 3 "~" H 2050 2750 50  0001 C CNN
	1    2050 2750
	1    0    0    -1  
$EndComp
$Comp
L Device:C_Small C12
U 1 1
P 1700 2750
F 0 "C12" H 1792 2796 50  0000 L CNN
F 1 ".1uF" H 1792 2705 50  0000 L CNN
F 2 "Capacitor_SMD:C_0603_1608Metric" H 1700 2750 50  0001 C CNN
F 3 "~" H 1700 2750 50  0001 C CNN
	1    1700 2750
	1    0    0    -1  
$EndComp
Wire Wire Line
	2050 2650 2450 2650
Wire Wire Line
	2450 2550 1700 2550
Wire Wire Line
	1700 2550 1700 2650
Wire Wire Line
	2050 2650 1700 2650
Connection ~ 2050 2650
Connection ~ 1700 2650
$Comp
L power:+3.3V #PWR0132
U 1 1
P 1500 2550
F 0 "#PWR0132" H 1500 2400 50  0001 C CNN
F 1 "+3.3V" H 1515 2723 50  0000 C CNN
F 2 "" H 1500 2550 50  0001 C CNN
F 3 "" H 1500 2550 50  0001 C CNN
	1    1500 2550
	1    0    0    -1  
$EndComp
Wire Wire Line
	1700 2550 1500 2550
Connection ~ 1700 2550
$Comp
L power:GND #PWR0134
U 1 1
P 1500 2900
F 0 "#PWR0134" H 1500 2650 50  0001 C CNN
F 1 "GND" H 1505 2727 50  0000 C CNN
F 2 "" H 1500 2900 50  0001 C CNN
F 3 "" H 1500 2900 50  0001 C CNN
	1    1500 2900
	1    0    0    -1  
$EndComp
Wire Wire Line
	2450 2750 2450 2850
Wire Wire Line
	2450 2850 2050 2850
Connection ~ 2450 2850
Wire Wire Line
	2050 2850 1700 2850
Connection ~ 2050 2850
Wire Wire Line
	1700 2850 1500 2850
Wire Wire Line
	1500 2850 1500 2900
Connection ~ 1700 2850
Text Label 3400 2550 2    50   ~ 0
MISO
Text Label 3400 2650 2    50   ~ 0
SCK
Text Label 3400 2750 2    50   ~ 0
MOSI
Text Label 3400 2850 2    50   ~ 0
CSEL
Wire Wire Line
	3400 2550 3150 2550
Wire Wire Line
	3150 2650 3400 2650
Wire Wire Line
	3400 2750 3150 2750
Wire Wire Line
	3150 2850 3400 2850
$Comp
L Sensor_Optical:SFH205F D7
U 1 1
P 1750 5800
F 0 "D7" H 1700 5585 50  0000 C CNN
F 1 "1206-PTSM" H 1700 5676 50  0000 C CNN
F 2 "LED_SMD:LED_1206_3216Metric" H 1750 5975 50  0001 C CNN
F 3 "http://www.osram-os.com/Graphics/XPic2/00101668_0.pdf" H 1700 5800 50  0001 C CNN
	1    1750 5800
	-1   0    0    1   
$EndComp
$Comp
L power:GND #PWR0138
U 1 1
P 2600 5800
F 0 "#PWR0138" H 2600 5550 50  0001 C CNN
F 1 "GND" H 2605 5627 50  0000 C CNN
F 2 "" H 2600 5800 50  0001 C CNN
F 3 "" H 2600 5800 50  0001 C CNN
	1    2600 5800
	1    0    0    -1  
$EndComp
$Comp
L power:+3.3V #PWR0139
U 1 1
P 1350 5800
F 0 "#PWR0139" H 1350 5650 50  0001 C CNN
F 1 "+3.3V" H 1365 5973 50  0000 C CNN
F 2 "" H 1350 5800 50  0001 C CNN
F 3 "" H 1350 5800 50  0001 C CNN
	1    1350 5800
	1    0    0    -1  
$EndComp
Text Label 2200 5200 3    50   ~ 0
AMBIENT_LIGHT
Wire Wire Line
	1350 5800 1650 5800
Wire Wire Line
	1950 5800 2200 5800
Wire Wire Line
	2200 5200 2200 5800
Connection ~ 2200 5800
Wire Wire Line
	2200 5800 2400 5800
$Comp
L power:+3.3V #PWR0140
U 1 1
P 1500 4050
F 0 "#PWR0140" H 1500 3900 50  0001 C CNN
F 1 "+3.3V" H 1515 4223 50  0000 C CNN
F 2 "" H 1500 4050 50  0001 C CNN
F 3 "" H 1500 4050 50  0001 C CNN
	1    1500 4050
	1    0    0    -1  
$EndComp
$Comp
L power:GND #PWR0141
U 1 1
P 1500 4250
F 0 "#PWR0141" H 1500 4000 50  0001 C CNN
F 1 "GND" H 1505 4077 50  0000 C CNN
F 2 "" H 1500 4250 50  0001 C CNN
F 3 "" H 1500 4250 50  0001 C CNN
	1    1500 4250
	1    0    0    -1  
$EndComp
NoConn ~ 1800 4150
Text Label 2650 4150 2    50   ~ 0
SDA
Text Label 2650 4250 2    50   ~ 0
SCL
$Comp
L power:GND #PWR0142
U 1 1
P 2550 4000
F 0 "#PWR0142" H 2550 3750 50  0001 C CNN
F 1 "GND" H 2555 3827 50  0000 C CNN
F 2 "" H 2550 4000 50  0001 C CNN
F 3 "" H 2550 4000 50  0001 C CNN
	1    2550 4000
	0    -1   -1   0   
$EndComp
Wire Wire Line
	2400 4050 2550 4050
Wire Wire Line
	2550 4050 2550 4000
$Comp
L Device:R_Small R9
U 1 1
P 2900 4050
F 0 "R9" H 2959 4096 50  0000 L CNN
F 1 "4.7k" H 2959 4005 50  0000 L CNN
F 2 "Resistor_SMD:R_0603_1608Metric" H 2900 4050 50  0001 C CNN
F 3 "~" H 2900 4050 50  0001 C CNN
	1    2900 4050
	1    0    0    -1  
$EndComp
$Comp
L Device:R_Small R10
U 1 1
P 3200 4050
F 0 "R10" H 3259 4096 50  0000 L CNN
F 1 "4.7k" H 3259 4005 50  0000 L CNN
F 2 "Resistor_SMD:R_0603_1608Metric" H 3200 4050 50  0001 C CNN
F 3 "~" H 3200 4050 50  0001 C CNN
	1    3200 4050
	1    0    0    -1  
$EndComp
$Comp
L power:+3.3V #PWR0143
U 1 1
P 2900 3900
F 0 "#PWR0143" H 2900 3750 50  0001 C CNN
F 1 "+3.3V" H 2915 4073 50  0000 C CNN
F 2 "" H 2900 3900 50  0001 C CNN
F 3 "" H 2900 3900 50  0001 C CNN
	1    2900 3900
	1    0    0    -1  
$EndComp
$Comp
L power:+3.3V #PWR0144
U 1 1
P 3200 3900
F 0 "#PWR0144" H 3200 3750 50  0001 C CNN
F 1 "+3.3V" H 3215 4073 50  0000 C CNN
F 2 "" H 3200 3900 50  0001 C CNN
F 3 "" H 3200 3900 50  0001 C CNN
	1    3200 3900
	1    0    0    -1  
$EndComp
Wire Wire Line
	2900 3950 2900 3900
Wire Wire Line
	3200 3950 3200 3900
Wire Wire Line
	2400 4150 2900 4150
Wire Wire Line
	3200 4250 3200 4150
Wire Wire Line
	2400 4250 3200 4250
$Comp
L Evezor_Library:SENSOR_TEMP+HUMIDITY_AHT10 U5
U 1 1
P 2100 4150
F 0 "U5" H 2100 4427 50  0000 C CNN
F 1 "SENSOR_TEMP+HUMIDITY_AHT10" H 2100 4360 20  0000 C CNN
F 2 "EvezorLIB:SENSOR_TEMP+HUMIDITY_AHT10" H 2100 4150 50  0001 C CNN
F 3 "" H 2100 4150 50  0001 C CNN
	1    2100 4150
	1    0    0    -1  
$EndComp
$Comp
L Device:R_Small R8
U 1 1
P 2500 5800
F 0 "R8" V 2304 5800 50  0000 C CNN
F 1 "1k" V 2395 5800 50  0000 C CNN
F 2 "Resistor_SMD:R_0603_1608Metric" H 2500 5800 50  0001 C CNN
F 3 "~" H 2500 5800 50  0001 C CNN
	1    2500 5800
	0    1    1    0   
$EndComp
$Comp
L Device:C_Small C11
U 1 1
P 1500 4150
F 0 "C11" H 1592 4196 50  0000 L CNN
F 1 ".1uF" H 1592 4105 50  0000 L CNN
F 2 "Capacitor_SMD:C_0603_1608Metric" H 1500 4150 50  0001 C CNN
F 3 "~" H 1500 4150 50  0001 C CNN
	1    1500 4150
	-1   0    0    -1  
$EndComp
Wire Wire Line
	1500 4250 1800 4250
Connection ~ 1500 4250
Wire Wire Line
	1500 4050 1800 4050
Connection ~ 1500 4050
Text Label 11900 6700 2    50   ~ 0
SCL
Text Label 11900 6800 2    50   ~ 0
SDA
Text Label 11900 6900 2    50   ~ 0
MISO
Text Label 11900 7100 2    50   ~ 0
SCK
Text Label 11900 7000 2    50   ~ 0
MOSI
Text Label 11900 7200 2    50   ~ 0
CSEL
Wire Wire Line
	11900 6900 11650 6900
Wire Wire Line
	11650 7100 11900 7100
Wire Wire Line
	11900 7000 11650 7000
Wire Wire Line
	11650 7200 11900 7200
Wire Wire Line
	11900 6800 11650 6800
Wire Wire Line
	11650 6700 11900 6700
Text Label 12300 5900 2    50   ~ 0
AMBIENT_LIGHT
Wire Wire Line
	11650 5900 12300 5900
$Comp
L Switch:SW_Push SW2
U 1 1
P 2150 6900
F 0 "SW2" H 2150 7185 50  0000 C CNN
F 1 "SW_Push" H 2150 7094 50  0000 C CNN
F 2 "EvezorLIB:SWITCH_2x3_SMD_TACTILE_GREEN" H 2150 7100 50  0001 C CNN
F 3 "~" H 2150 7100 50  0001 C CNN
	1    2150 6900
	1    0    0    -1  
$EndComp
Text Label 1500 6900 0    50   ~ 0
BUTTON_A
$Comp
L power:GND #PWR0145
U 1 1
P 2450 6900
F 0 "#PWR0145" H 2450 6650 50  0001 C CNN
F 1 "GND" H 2455 6727 50  0000 C CNN
F 2 "" H 2450 6900 50  0001 C CNN
F 3 "" H 2450 6900 50  0001 C CNN
	1    2450 6900
	1    0    0    -1  
$EndComp
Wire Wire Line
	1500 6900 1950 6900
Wire Wire Line
	2350 6900 2450 6900
$Comp
L Switch:SW_Push SW3
U 1 1
P 2150 7500
F 0 "SW3" H 2150 7785 50  0000 C CNN
F 1 "SW_Push" H 2150 7694 50  0000 C CNN
F 2 "EvezorLIB:SWITCH_2x3_SMD_TACTILE_GREEN" H 2150 7700 50  0001 C CNN
F 3 "~" H 2150 7700 50  0001 C CNN
	1    2150 7500
	1    0    0    -1  
$EndComp
Text Label 1500 7500 0    50   ~ 0
BUTTON_B
$Comp
L power:GND #PWR0146
U 1 1
P 2450 7500
F 0 "#PWR0146" H 2450 7250 50  0001 C CNN
F 1 "GND" H 2455 7327 50  0000 C CNN
F 2 "" H 2450 7500 50  0001 C CNN
F 3 "" H 2450 7500 50  0001 C CNN
	1    2450 7500
	1    0    0    -1  
$EndComp
Wire Wire Line
	1500 7500 1950 7500
Wire Wire Line
	2350 7500 2450 7500
Text Label 9300 7000 0    50   ~ 0
BUTTON_B
Text Label 9300 6900 0    50   ~ 0
BUTTON_A
Wire Wire Line
	9300 6900 9800 6900
Wire Wire Line
	9800 7000 9300 7000
$Comp
L Connector_Generic:Conn_02x03_Odd_Even J6
U 1 1
P 6500 8350
F 0 "J6" H 6550 8667 50  0000 C CNN
F 1 "Conn_02x03_Odd_Even" H 6550 8576 50  0000 C CNN
F 2 "Evezor_extras:OLED_HEADER" H 6500 8350 50  0001 C CNN
F 3 "~" H 6500 8350 50  0001 C CNN
	1    6500 8350
	-1   0    0    -1  
$EndComp
$Comp
L Mechanical:MountingHole H1
U 1 1
P 4550 8200
F 0 "H1" H 4650 8246 50  0000 L CNN
F 1 "MountingHole" H 4650 8155 50  0000 L CNN
F 2 "Evezor_extras:OLED_STANDOFF" H 4550 8200 50  0001 C CNN
F 3 "~" H 4550 8200 50  0001 C CNN
	1    4550 8200
	1    0    0    -1  
$EndComp
Text Label 7150 8450 2    50   ~ 0
OLED_SCL
Text Label 5750 8350 0    50   ~ 0
OLED_SDA
Text Label 9350 6500 0    50   ~ 0
OLED_SDA
Text Label 9350 6600 0    50   ~ 0
OLED_SCL
Wire Wire Line
	9350 6600 9800 6600
Wire Wire Line
	9800 6500 9350 6500
Wire Wire Line
	6700 8350 7150 8350
Wire Wire Line
	7150 8450 6700 8450
Wire Wire Line
	6200 8350 5750 8350
Wire Wire Line
	5750 8250 6200 8250
$EndSCHEMATC
